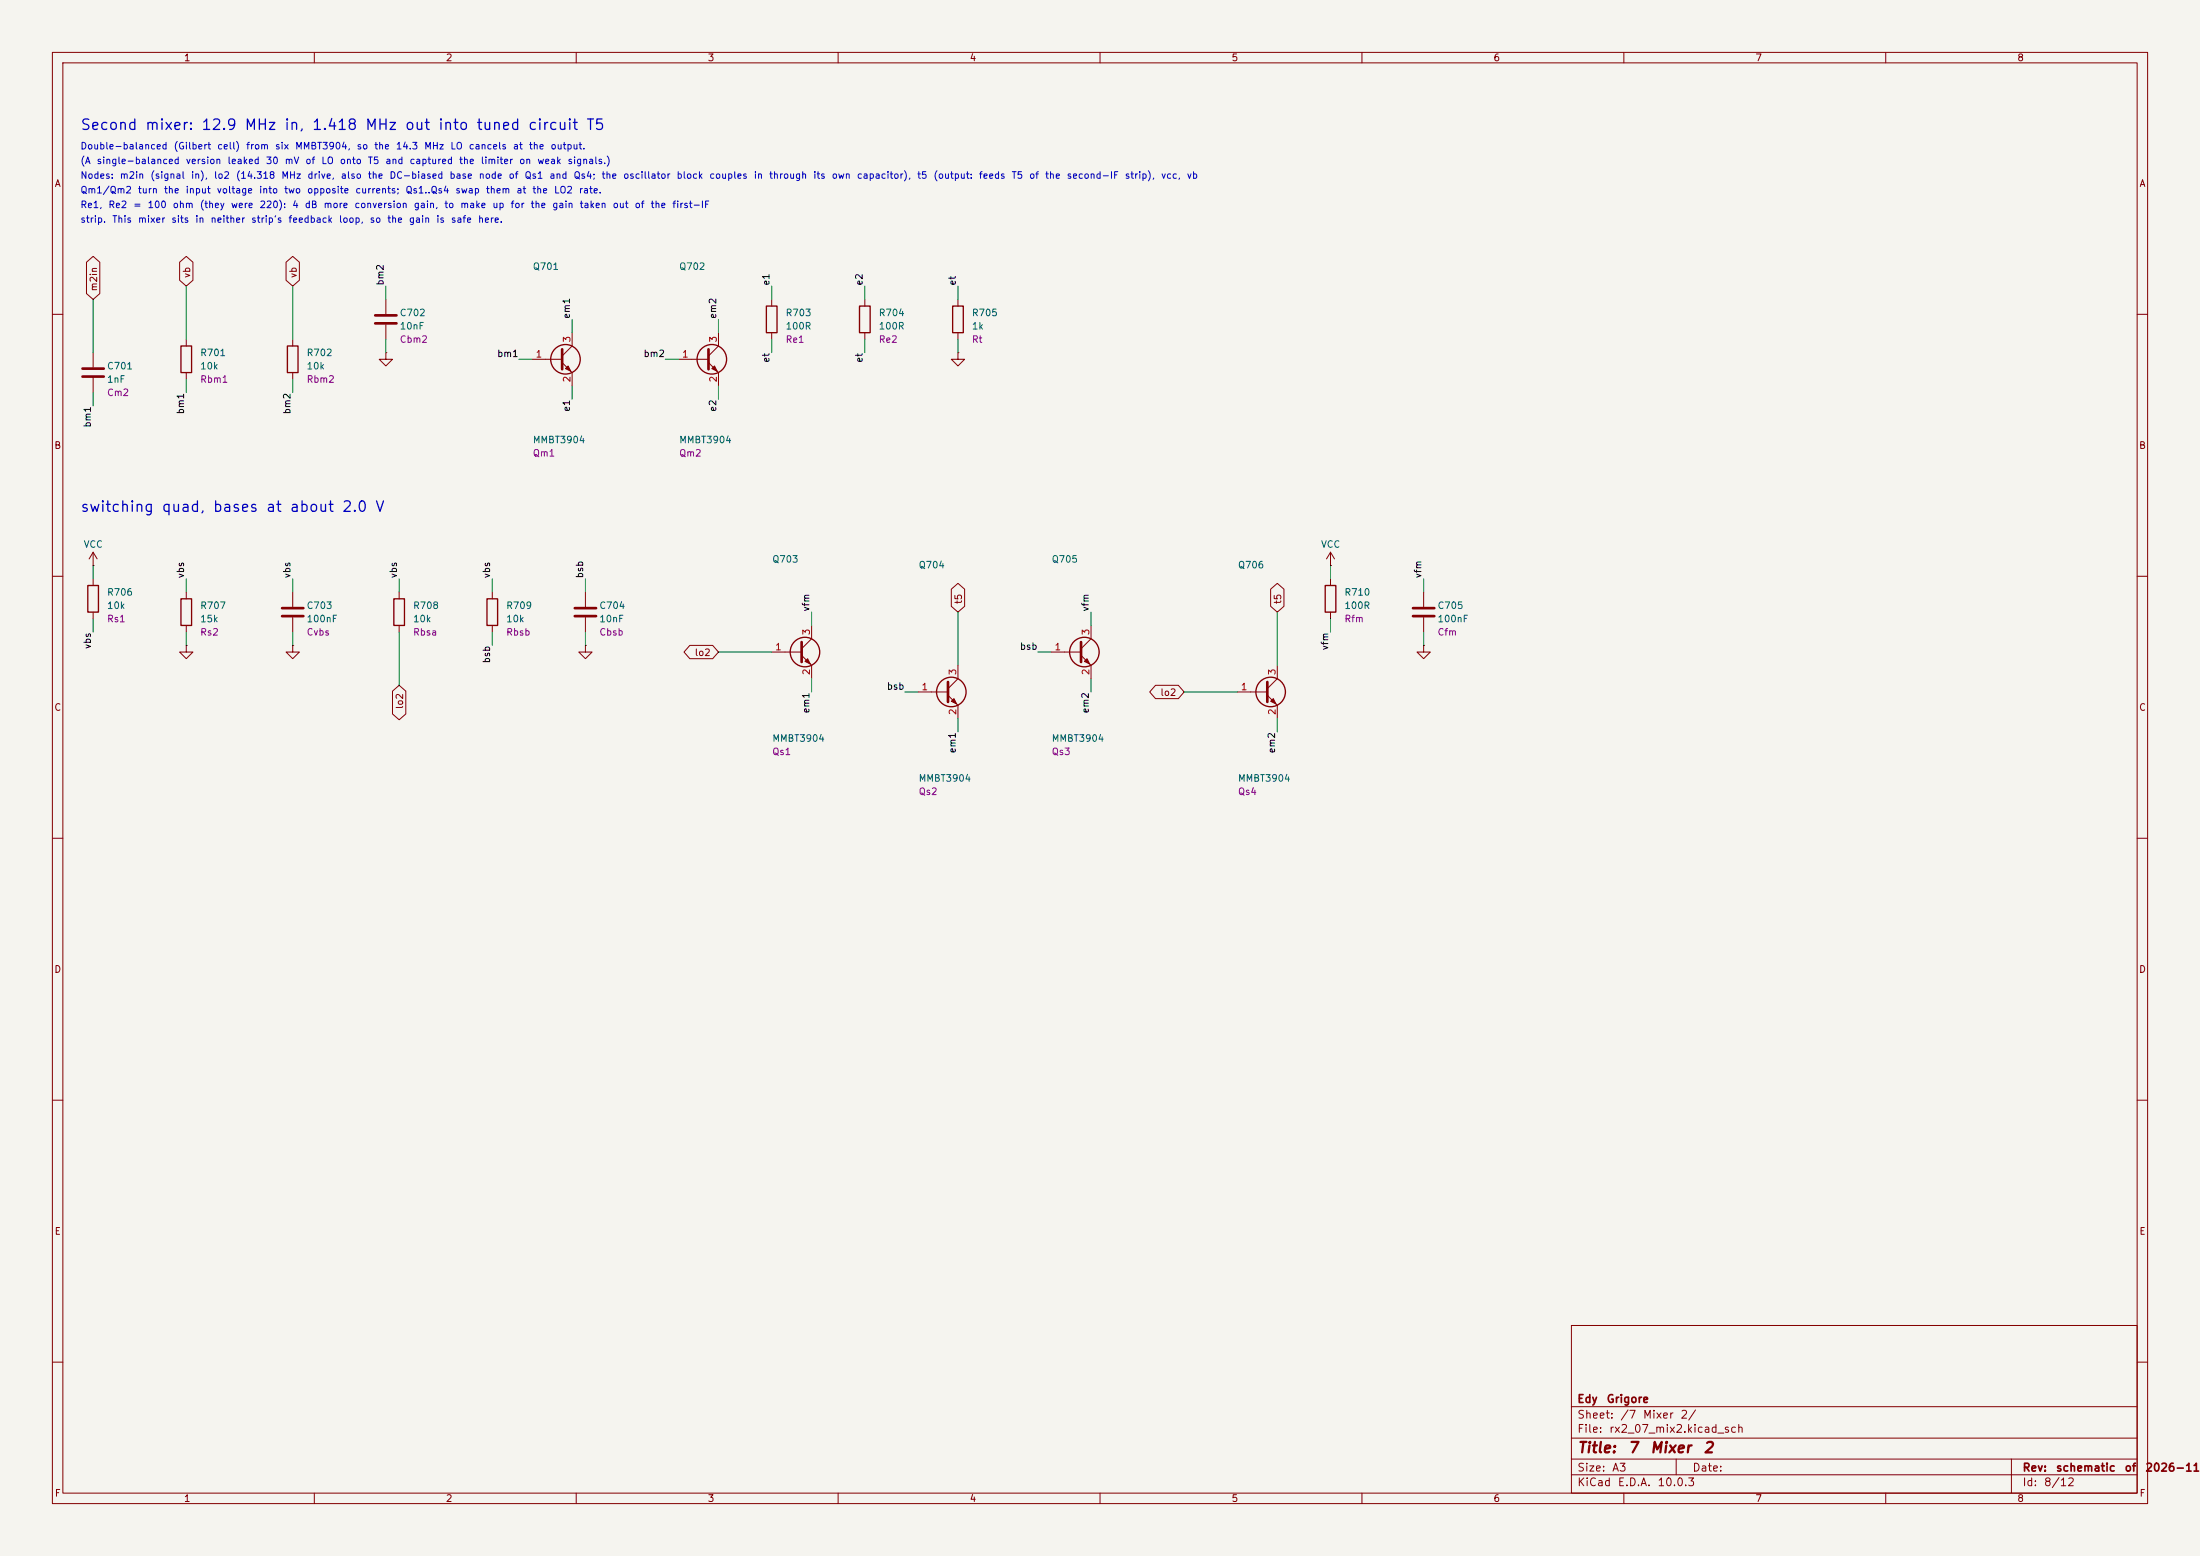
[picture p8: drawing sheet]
(kicad_sch
 (version 20251024)
 (generator "eeschema")
 (generator_version "10.0")
 (paper "A3")
 (title_block
  (title "7 Mixer 2")
  (rev "schematic of 2026-11-14")
  (company "Edy Grigore"))
 (lib_symbols
  (symbol "Device:C"
   (pin_numbers (hide yes))
   (pin_names
    (offset 0.254)) (exclude_from_sim no) (in_bom yes) (on_board yes)
   (in_pos_files yes)
   (duplicate_pin_numbers_are_jumpers no)
   (property "Reference" "C" (at 0.635 2.54 0) (show_name no) (do_not_autoplace no) (effects (font (size 1.27 1.27)) (justify left)))
   (property "Value" "C" (at 0.635 -2.54 0) (show_name no) (do_not_autoplace no) (effects (font (size 1.27 1.27)) (justify left)))
   (property "Footprint" "" (at 0.9652 -3.81 0) (show_name no) (do_not_autoplace no) (hide yes) (effects (font (size 1.27 1.27))))
   (property "Datasheet" "" (at 0 0 0) (show_name no) (do_not_autoplace no) (hide yes) (effects (font (size 1.27 1.27))))
   (property "Description" "Unpolarized capacitor" (at 0 0 0) (show_name no) (do_not_autoplace no) (hide yes) (effects (font (size 1.27 1.27))))
   (symbol "C_0_1"
    (polyline (pts (xy -2.032 0.762) (xy 2.032 0.762)) (stroke (width 0.508) (type default)) (fill (type none)))
    (polyline (pts (xy -2.032 -0.762) (xy 2.032 -0.762)) (stroke (width 0.508) (type default)) (fill (type none))))
   (symbol "C_1_1"
    (pin passive line (at 0 3.81 270) (length 2.794) (name "" (effects (font (size 1.27 1.27)))) (number "1" (effects (font (size 1.27 1.27)))))
    (pin passive line (at 0 -3.81 90) (length 2.794) (name "" (effects (font (size 1.27 1.27)))) (number "2" (effects (font (size 1.27 1.27))))))
   (embedded_fonts no))
  (symbol "Device:R"
   (pin_numbers (hide yes))
   (pin_names
    (offset 0)) (exclude_from_sim no) (in_bom yes) (on_board yes)
   (in_pos_files yes)
   (duplicate_pin_numbers_are_jumpers no)
   (property "Reference" "R" (at 2.032 0 90) (show_name no) (do_not_autoplace no) (effects (font (size 1.27 1.27))))
   (property "Value" "R" (at 0 0 90) (show_name no) (do_not_autoplace no) (effects (font (size 1.27 1.27))))
   (property "Footprint" "" (at -1.778 0 90) (show_name no) (do_not_autoplace no) (hide yes) (effects (font (size 1.27 1.27))))
   (property "Datasheet" "" (at 0 0 0) (show_name no) (do_not_autoplace no) (hide yes) (effects (font (size 1.27 1.27))))
   (property "Description" "Resistor" (at 0 0 0) (show_name no) (do_not_autoplace no) (hide yes) (effects (font (size 1.27 1.27))))
   (symbol "R_0_1"
    (rectangle (start -1.016 -2.54) (end 1.016 2.54) (stroke (width 0.254) (type default)) (fill (type none))))
   (symbol "R_1_1"
    (pin passive line (at 0 3.81 270) (length 1.27) (name "" (effects (font (size 1.27 1.27)))) (number "1" (effects (font (size 1.27 1.27)))))
    (pin passive line (at 0 -3.81 90) (length 1.27) (name "" (effects (font (size 1.27 1.27)))) (number "2" (effects (font (size 1.27 1.27))))))
   (embedded_fonts no))
  (symbol "power:GND"
   (power global)
   (pin_numbers (hide yes))
   (pin_names
    (offset 0) (hide yes)) (exclude_from_sim no) (in_bom yes) (on_board yes)
   (in_pos_files yes)
   (duplicate_pin_numbers_are_jumpers no)
   (property "Reference" "#PWR" (at 0 -6.35 0) (show_name no) (do_not_autoplace no) (hide yes) (effects (font (size 1.27 1.27))))
   (property "Value" "GND" (at 0 -3.81 0) (show_name no) (do_not_autoplace no) (effects (font (size 1.27 1.27))))
   (property "Footprint" "" (at 0 0 0) (show_name no) (do_not_autoplace no) (hide yes) (effects (font (size 1.27 1.27))))
   (property "Datasheet" "" (at 0 0 0) (show_name no) (do_not_autoplace no) (hide yes) (effects (font (size 1.27 1.27))))
   (property "Description" "Power symbol creates a global label with name \"GND\" , ground" (at 0 0 0) (show_name no) (do_not_autoplace no) (hide yes) (effects (font (size 1.27 1.27))))
   (symbol "GND_0_1"
    (polyline (pts (xy 0 0) (xy 0 -1.27) (xy 1.27 -1.27) (xy 0 -2.54) (xy -1.27 -1.27) (xy 0 -1.27)) (stroke (width 0) (type default)) (fill (type none))))
   (symbol "GND_1_1"
    (pin power_in line (at 0 0 270) (length 0) (name "" (effects (font (size 1.27 1.27)))) (number "1" (effects (font (size 1.27 1.27))))))
   (embedded_fonts no))
  (symbol "Transistor_BJT:Q_NPN_BEC"
   (pin_names
    (offset 0) (hide yes)) (exclude_from_sim no) (in_bom yes) (on_board yes)
   (in_pos_files yes)
   (duplicate_pin_numbers_are_jumpers no)
   (property "Reference" "Q" (at 5.08 1.27 0) (show_name no) (do_not_autoplace no) (effects (font (size 1.27 1.27)) (justify left)))
   (property "Value" "Q_NPN_BEC" (at 5.08 -1.27 0) (show_name no) (do_not_autoplace no) (effects (font (size 1.27 1.27)) (justify left)))
   (property "Footprint" "" (at 5.08 2.54 0) (show_name no) (do_not_autoplace no) (hide yes) (effects (font (size 1.27 1.27))))
   (property "Datasheet" "" (at 0 0 0) (show_name no) (do_not_autoplace no) (hide yes) (effects (font (size 1.27 1.27))))
   (property "Description" "NPN transistor, base/emitter/collector" (at 0 0 0) (show_name no) (do_not_autoplace no) (hide yes) (effects (font (size 1.27 1.27))))
   (property "Sim.Device" "NPN" (at 0 0 0) (show_name no) (do_not_autoplace no) (hide yes) (effects (font (size 1.27 1.27))))
   (property "Sim.Pins" "1=B 2=E 3=C" (at 0 0 0) (show_name no) (do_not_autoplace no) (hide yes) (effects (font (size 1.27 1.27))))
   (symbol "Q_NPN_BEC_0_1"
    (polyline (pts (xy -2.54 0) (xy 0.635 0)) (stroke (width 0) (type default)) (fill (type none)))
    (polyline (pts (xy 0.635 1.905) (xy 0.635 -1.905)) (stroke (width 0.508) (type default)) (fill (type none)))
    (circle (center 1.27 0) (radius 2.8194) (stroke (width 0.254) (type default)) (fill (type none))))
   (symbol "Q_NPN_BEC_1_1"
    (polyline (pts (xy 0.635 0.635) (xy 2.54 2.54)) (stroke (width 0) (type default)) (fill (type none)))
    (polyline (pts (xy 0.635 -0.635) (xy 2.54 -2.54)) (stroke (width 0) (type default)) (fill (type none)))
    (polyline (pts (xy 1.27 -1.778) (xy 1.778 -1.27) (xy 2.286 -2.286) (xy 1.27 -1.778)) (stroke (width 0) (type default)) (fill (type outline)))
    (pin input line (at -5.08 0 0) (length 2.54) (name "B" (effects (font (size 1.27 1.27)))) (number "1" (effects (font (size 1.27 1.27)))))
    (pin passive line (at 2.54 -5.08 90) (length 2.54) (name "E" (effects (font (size 1.27 1.27)))) (number "2" (effects (font (size 1.27 1.27)))))
    (pin passive line (at 2.54 5.08 270) (length 2.54) (name "C" (effects (font (size 1.27 1.27)))) (number "3" (effects (font (size 1.27 1.27))))))
   (embedded_fonts no))
  (symbol "power:VCC"
   (power global)
   (pin_numbers (hide yes))
   (pin_names
    (offset 0) (hide yes)) (exclude_from_sim no) (in_bom yes) (on_board yes)
   (in_pos_files yes)
   (duplicate_pin_numbers_are_jumpers no)
   (property "Reference" "#PWR" (at 0 -3.81 0) (show_name no) (do_not_autoplace no) (hide yes) (effects (font (size 1.27 1.27))))
   (property "Value" "VCC" (at 0 3.556 0) (show_name no) (do_not_autoplace no) (effects (font (size 1.27 1.27))))
   (property "Footprint" "" (at 0 0 0) (show_name no) (do_not_autoplace no) (hide yes) (effects (font (size 1.27 1.27))))
   (property "Datasheet" "" (at 0 0 0) (show_name no) (do_not_autoplace no) (hide yes) (effects (font (size 1.27 1.27))))
   (property "Description" "Power symbol creates a global label with name \"VCC\"" (at 0 0 0) (show_name no) (do_not_autoplace no) (hide yes) (effects (font (size 1.27 1.27))))
   (symbol "VCC_0_1"
    (polyline (pts (xy -0.762 1.27) (xy 0 2.54)) (stroke (width 0) (type default)) (fill (type none)))
    (polyline (pts (xy 0 2.54) (xy 0.762 1.27)) (stroke (width 0) (type default)) (fill (type none)))
    (polyline (pts (xy 0 0) (xy 0 2.54)) (stroke (width 0) (type default)) (fill (type none))))
   (symbol "VCC_1_1"
    (pin power_in line (at 0 0 90) (length 0) (name "" (effects (font (size 1.27 1.27)))) (number "1" (effects (font (size 1.27 1.27))))))
   (embedded_fonts no)))
 (text "Second mixer: 12.9 MHz in, 1.418 MHz out into tuned circuit T5"
  (exclude_from_sim no)
  (at 15.24 22.86 0)
  (effects (font (size 2 2)) (justify left top)))
 (text "Double-balanced (Gilbert cell) from six MMBT3904, so the 14.3 MHz LO cancels at the output."
  (exclude_from_sim no)
  (at 15.24 27.36 0)
  (effects (font (size 1.27 1.27)) (justify left top)))
 (text "(A single-balanced version leaked 30 mV of LO onto T5 and captured the limiter on weak signals.)"
  (exclude_from_sim no)
  (at 15.24 30.16 0)
  (effects (font (size 1.27 1.27)) (justify left top)))
 (text "Nodes: m2in (signal in), lo2 (14.318 MHz drive, also the DC-biased base node of Qs1 and Qs4; the oscillator block couples in through its own capacitor), t5 (output: feeds T5 of the second-IF strip), vcc, vb"
  (exclude_from_sim no)
  (at 15.24 32.96 0)
  (effects (font (size 1.27 1.27)) (justify left top)))
 (text "Qm1/Qm2 turn the input voltage into two opposite currents; Qs1..Qs4 swap them at the LO2 rate."
  (exclude_from_sim no)
  (at 15.24 35.76 0)
  (effects (font (size 1.27 1.27)) (justify left top)))
 (text "Re1, Re2 = 100 ohm (they were 220): 4 dB more conversion gain, to make up for the gain taken out of the first-IF"
  (exclude_from_sim no)
  (at 15.24 38.56 0)
  (effects (font (size 1.27 1.27)) (justify left top)))
 (text "strip. This mixer sits in neither strip's feedback loop, so the gain is safe here."
  (exclude_from_sim no)
  (at 15.24 41.36 0)
  (effects (font (size 1.27 1.27)) (justify left top)))
 (wire
  (pts (xy 17.78 67.31) (xy 17.78 57.15))
  (stroke (width 0) (type default)))
 (global_label "m2in"
  (shape bidirectional)
  (at 17.78 57.15 90)
  (fields_autoplaced yes)
  (effects (font (size 1.27 1.27)) (justify left))
  (property "Intersheetrefs" "${INTERSHEET_REFS}" (at 17.78 57.15 0) (effects (font (size 1.27 1.27)) (justify left) (hide yes))))
 (wire
  (pts (xy 17.78 74.93) (xy 17.78 77.47))
  (stroke (width 0) (type default)))
 (label "bm1"
  (at 17.78 77.47 270)
  (effects (font (size 1.27 1.27)) (justify right bottom)))
 (symbol
  (lib_id "Device:C")
  (at 17.78 71.12 0)
  (unit 1)
  (exclude_from_sim no)
  (in_bom yes)
  (on_board yes)
  (dnp no)
  (property "Reference" "C701" (at 20.32 69.85 0) (effects (font (size 1.27 1.27)) (justify left)))
  (property "Value" "1nF" (at 20.32 72.39 0) (effects (font (size 1.27 1.27)) (justify left)))
  (property "Footprint" "Capacitor_SMD:C_0603_1608Metric" (at 17.78 71.12 0) (effects (font (size 1.27 1.27)) (hide yes)))
  (property "Datasheet" "" (at 17.78 71.12 0) (effects (font (size 1.27 1.27)) (hide yes)))
  (property "Description" "" (at 17.78 71.12 0) (effects (font (size 1.27 1.27)) (hide yes)))
  (property "LCSC" "C1588" (at 17.78 71.12 0) (effects (font (size 1.27 1.27)) (hide yes)))
  (property "MPN" "CL10B102KB8NNNC" (at 17.78 71.12 0) (effects (font (size 1.27 1.27)) (hide yes)))
  (property "Assembly" "JLCPCB" (at 17.78 71.12 0) (effects (font (size 1.27 1.27)) (hide yes)))
  (property "Sim" "Cm2" (at 20.32 74.93 0) (effects (font (size 1.27 1.27)) (justify left)))
  (pin "1")
  (pin "2"))
 (wire
  (pts (xy 35.56 64.77) (xy 35.56 54.61))
  (stroke (width 0) (type default)))
 (global_label "vb"
  (shape bidirectional)
  (at 35.56 54.61 90)
  (fields_autoplaced yes)
  (effects (font (size 1.27 1.27)) (justify left))
  (property "Intersheetrefs" "${INTERSHEET_REFS}" (at 35.56 54.61 0) (effects (font (size 1.27 1.27)) (justify left) (hide yes))))
 (wire
  (pts (xy 35.56 72.39) (xy 35.56 74.93))
  (stroke (width 0) (type default)))
 (label "bm1"
  (at 35.56 74.93 270)
  (effects (font (size 1.27 1.27)) (justify right bottom)))
 (symbol
  (lib_id "Device:R")
  (at 35.56 68.58 0)
  (unit 1)
  (exclude_from_sim no)
  (in_bom yes)
  (on_board yes)
  (dnp no)
  (property "Reference" "R701" (at 38.1 67.31 0) (effects (font (size 1.27 1.27)) (justify left)))
  (property "Value" "10k" (at 38.1 69.85 0) (effects (font (size 1.27 1.27)) (justify left)))
  (property "Footprint" "Resistor_SMD:R_0603_1608Metric" (at 35.56 68.58 0) (effects (font (size 1.27 1.27)) (hide yes)))
  (property "Datasheet" "" (at 35.56 68.58 0) (effects (font (size 1.27 1.27)) (hide yes)))
  (property "Description" "" (at 35.56 68.58 0) (effects (font (size 1.27 1.27)) (hide yes)))
  (property "LCSC" "C25804" (at 35.56 68.58 0) (effects (font (size 1.27 1.27)) (hide yes)))
  (property "MPN" "0603WAF1002T5E" (at 35.56 68.58 0) (effects (font (size 1.27 1.27)) (hide yes)))
  (property "Assembly" "JLCPCB" (at 35.56 68.58 0) (effects (font (size 1.27 1.27)) (hide yes)))
  (property "Sim" "Rbm1" (at 38.1 72.39 0) (effects (font (size 1.27 1.27)) (justify left)))
  (pin "1")
  (pin "2"))
 (wire
  (pts (xy 55.88 64.77) (xy 55.88 54.61))
  (stroke (width 0) (type default)))
 (global_label "vb"
  (shape bidirectional)
  (at 55.88 54.61 90)
  (fields_autoplaced yes)
  (effects (font (size 1.27 1.27)) (justify left))
  (property "Intersheetrefs" "${INTERSHEET_REFS}" (at 55.88 54.61 0) (effects (font (size 1.27 1.27)) (justify left) (hide yes))))
 (wire
  (pts (xy 55.88 72.39) (xy 55.88 74.93))
  (stroke (width 0) (type default)))
 (label "bm2"
  (at 55.88 74.93 270)
  (effects (font (size 1.27 1.27)) (justify right bottom)))
 (symbol
  (lib_id "Device:R")
  (at 55.88 68.58 0)
  (unit 1)
  (exclude_from_sim no)
  (in_bom yes)
  (on_board yes)
  (dnp no)
  (property "Reference" "R702" (at 58.42 67.31 0) (effects (font (size 1.27 1.27)) (justify left)))
  (property "Value" "10k" (at 58.42 69.85 0) (effects (font (size 1.27 1.27)) (justify left)))
  (property "Footprint" "Resistor_SMD:R_0603_1608Metric" (at 55.88 68.58 0) (effects (font (size 1.27 1.27)) (hide yes)))
  (property "Datasheet" "" (at 55.88 68.58 0) (effects (font (size 1.27 1.27)) (hide yes)))
  (property "Description" "" (at 55.88 68.58 0) (effects (font (size 1.27 1.27)) (hide yes)))
  (property "LCSC" "C25804" (at 55.88 68.58 0) (effects (font (size 1.27 1.27)) (hide yes)))
  (property "MPN" "0603WAF1002T5E" (at 55.88 68.58 0) (effects (font (size 1.27 1.27)) (hide yes)))
  (property "Assembly" "JLCPCB" (at 55.88 68.58 0) (effects (font (size 1.27 1.27)) (hide yes)))
  (property "Sim" "Rbm2" (at 58.42 72.39 0) (effects (font (size 1.27 1.27)) (justify left)))
  (pin "1")
  (pin "2"))
 (wire
  (pts (xy 73.66 57.15) (xy 73.66 54.61))
  (stroke (width 0) (type default)))
 (label "bm2"
  (at 73.66 54.61 90)
  (effects (font (size 1.27 1.27)) (justify left bottom)))
 (wire
  (pts (xy 73.66 64.77) (xy 73.66 67.31))
  (stroke (width 0) (type default)))
 (symbol
  (lib_id "power:GND")
  (at 73.66 67.31 0)
  (unit 1)
  (exclude_from_sim no)
  (in_bom yes)
  (on_board yes)
  (dnp no)
  (property "Reference" "#PWR07001" (at 73.66 71.374 0) (effects (font (size 1.27 1.27)) (hide yes)))
  (property "Value" "GND" (at 73.66 71.374 0) (effects (font (size 1.27 1.27)) (hide yes)))
  (property "Footprint" "" (at 73.66 71.374 0) (effects (font (size 1.27 1.27)) (hide yes)))
  (property "Datasheet" "" (at 73.66 71.374 0) (effects (font (size 1.27 1.27)) (hide yes)))
  (property "Description" "" (at 73.66 71.374 0) (effects (font (size 1.27 1.27)) (hide yes)))
  (pin "1"))
 (symbol
  (lib_id "Device:C")
  (at 73.66 60.96 0)
  (unit 1)
  (exclude_from_sim no)
  (in_bom yes)
  (on_board yes)
  (dnp no)
  (property "Reference" "C702" (at 76.2 59.69 0) (effects (font (size 1.27 1.27)) (justify left)))
  (property "Value" "10nF" (at 76.2 62.23 0) (effects (font (size 1.27 1.27)) (justify left)))
  (property "Footprint" "Capacitor_SMD:C_0603_1608Metric" (at 73.66 60.96 0) (effects (font (size 1.27 1.27)) (hide yes)))
  (property "Datasheet" "" (at 73.66 60.96 0) (effects (font (size 1.27 1.27)) (hide yes)))
  (property "Description" "" (at 73.66 60.96 0) (effects (font (size 1.27 1.27)) (hide yes)))
  (property "LCSC" "C57112" (at 73.66 60.96 0) (effects (font (size 1.27 1.27)) (hide yes)))
  (property "MPN" "0603B103K500NT" (at 73.66 60.96 0) (effects (font (size 1.27 1.27)) (hide yes)))
  (property "Assembly" "JLCPCB" (at 73.66 60.96 0) (effects (font (size 1.27 1.27)) (hide yes)))
  (property "Sim" "Cbm2" (at 76.2 64.77 0) (effects (font (size 1.27 1.27)) (justify left)))
  (pin "1")
  (pin "2"))
 (wire
  (pts (xy 109.22 63.5) (xy 109.22 60.96))
  (stroke (width 0) (type default)))
 (label "em1"
  (at 109.22 60.96 90)
  (effects (font (size 1.27 1.27)) (justify left bottom)))
 (wire
  (pts (xy 101.6 68.58) (xy 99.06 68.58))
  (stroke (width 0) (type default)))
 (label "bm1"
  (at 99.06 68.58 180)
  (effects (font (size 1.27 1.27)) (justify right bottom)))
 (wire
  (pts (xy 109.22 73.66) (xy 109.22 76.2))
  (stroke (width 0) (type default)))
 (label "e1"
  (at 109.22 76.2 270)
  (effects (font (size 1.27 1.27)) (justify right bottom)))
 (symbol
  (lib_id "Transistor_BJT:Q_NPN_BEC")
  (at 106.68 68.58 0)
  (unit 1)
  (exclude_from_sim no)
  (in_bom yes)
  (on_board yes)
  (dnp no)
  (property "Reference" "Q701" (at 101.6 50.85 0) (effects (font (size 1.27 1.27)) (justify left)))
  (property "Value" "MMBT3904" (at 101.6 83.94 0) (effects (font (size 1.27 1.27)) (justify left)))
  (property "Footprint" "Package_TO_SOT_SMD:SOT-23" (at 106.68 68.58 0) (effects (font (size 1.27 1.27)) (hide yes)))
  (property "Datasheet" "" (at 106.68 68.58 0) (effects (font (size 1.27 1.27)) (hide yes)))
  (property "Description" "" (at 106.68 68.58 0) (effects (font (size 1.27 1.27)) (hide yes)))
  (property "LCSC" "C20526" (at 106.68 68.58 0) (effects (font (size 1.27 1.27)) (hide yes)))
  (property "MPN" "MMBT3904(RANGE:100-300)" (at 106.68 68.58 0) (effects (font (size 1.27 1.27)) (hide yes)))
  (property "Assembly" "JLCPCB" (at 106.68 68.58 0) (effects (font (size 1.27 1.27)) (hide yes)))
  (property "Sim" "Qm1" (at 101.6 86.48 0) (effects (font (size 1.27 1.27)) (justify left)))
  (pin "1")
  (pin "2")
  (pin "3"))
 (wire
  (pts (xy 137.16 63.5) (xy 137.16 60.96))
  (stroke (width 0) (type default)))
 (label "em2"
  (at 137.16 60.96 90)
  (effects (font (size 1.27 1.27)) (justify left bottom)))
 (wire
  (pts (xy 129.54 68.58) (xy 127 68.58))
  (stroke (width 0) (type default)))
 (label "bm2"
  (at 127 68.58 180)
  (effects (font (size 1.27 1.27)) (justify right bottom)))
 (wire
  (pts (xy 137.16 73.66) (xy 137.16 76.2))
  (stroke (width 0) (type default)))
 (label "e2"
  (at 137.16 76.2 270)
  (effects (font (size 1.27 1.27)) (justify right bottom)))
 (symbol
  (lib_id "Transistor_BJT:Q_NPN_BEC")
  (at 134.62 68.58 0)
  (unit 1)
  (exclude_from_sim no)
  (in_bom yes)
  (on_board yes)
  (dnp no)
  (property "Reference" "Q702" (at 129.54 50.85 0) (effects (font (size 1.27 1.27)) (justify left)))
  (property "Value" "MMBT3904" (at 129.54 83.94 0) (effects (font (size 1.27 1.27)) (justify left)))
  (property "Footprint" "Package_TO_SOT_SMD:SOT-23" (at 134.62 68.58 0) (effects (font (size 1.27 1.27)) (hide yes)))
  (property "Datasheet" "" (at 134.62 68.58 0) (effects (font (size 1.27 1.27)) (hide yes)))
  (property "Description" "" (at 134.62 68.58 0) (effects (font (size 1.27 1.27)) (hide yes)))
  (property "LCSC" "C20526" (at 134.62 68.58 0) (effects (font (size 1.27 1.27)) (hide yes)))
  (property "MPN" "MMBT3904(RANGE:100-300)" (at 134.62 68.58 0) (effects (font (size 1.27 1.27)) (hide yes)))
  (property "Assembly" "JLCPCB" (at 134.62 68.58 0) (effects (font (size 1.27 1.27)) (hide yes)))
  (property "Sim" "Qm2" (at 129.54 86.48 0) (effects (font (size 1.27 1.27)) (justify left)))
  (pin "1")
  (pin "2")
  (pin "3"))
 (wire
  (pts (xy 147.32 57.15) (xy 147.32 54.61))
  (stroke (width 0) (type default)))
 (label "e1"
  (at 147.32 54.61 90)
  (effects (font (size 1.27 1.27)) (justify left bottom)))
 (wire
  (pts (xy 147.32 64.77) (xy 147.32 67.31))
  (stroke (width 0) (type default)))
 (label "et"
  (at 147.32 67.31 270)
  (effects (font (size 1.27 1.27)) (justify right bottom)))
 (symbol
  (lib_id "Device:R")
  (at 147.32 60.96 0)
  (unit 1)
  (exclude_from_sim no)
  (in_bom yes)
  (on_board yes)
  (dnp no)
  (property "Reference" "R703" (at 149.86 59.69 0) (effects (font (size 1.27 1.27)) (justify left)))
  (property "Value" "100R" (at 149.86 62.23 0) (effects (font (size 1.27 1.27)) (justify left)))
  (property "Footprint" "Resistor_SMD:R_0603_1608Metric" (at 147.32 60.96 0) (effects (font (size 1.27 1.27)) (hide yes)))
  (property "Datasheet" "" (at 147.32 60.96 0) (effects (font (size 1.27 1.27)) (hide yes)))
  (property "Description" "" (at 147.32 60.96 0) (effects (font (size 1.27 1.27)) (hide yes)))
  (property "LCSC" "C22775" (at 147.32 60.96 0) (effects (font (size 1.27 1.27)) (hide yes)))
  (property "MPN" "0603WAF1000T5E" (at 147.32 60.96 0) (effects (font (size 1.27 1.27)) (hide yes)))
  (property "Assembly" "JLCPCB" (at 147.32 60.96 0) (effects (font (size 1.27 1.27)) (hide yes)))
  (property "Sim" "Re1" (at 149.86 64.77 0) (effects (font (size 1.27 1.27)) (justify left)))
  (pin "1")
  (pin "2"))
 (wire
  (pts (xy 165.1 57.15) (xy 165.1 54.61))
  (stroke (width 0) (type default)))
 (label "e2"
  (at 165.1 54.61 90)
  (effects (font (size 1.27 1.27)) (justify left bottom)))
 (wire
  (pts (xy 165.1 64.77) (xy 165.1 67.31))
  (stroke (width 0) (type default)))
 (label "et"
  (at 165.1 67.31 270)
  (effects (font (size 1.27 1.27)) (justify right bottom)))
 (symbol
  (lib_id "Device:R")
  (at 165.1 60.96 0)
  (unit 1)
  (exclude_from_sim no)
  (in_bom yes)
  (on_board yes)
  (dnp no)
  (property "Reference" "R704" (at 167.64 59.69 0) (effects (font (size 1.27 1.27)) (justify left)))
  (property "Value" "100R" (at 167.64 62.23 0) (effects (font (size 1.27 1.27)) (justify left)))
  (property "Footprint" "Resistor_SMD:R_0603_1608Metric" (at 165.1 60.96 0) (effects (font (size 1.27 1.27)) (hide yes)))
  (property "Datasheet" "" (at 165.1 60.96 0) (effects (font (size 1.27 1.27)) (hide yes)))
  (property "Description" "" (at 165.1 60.96 0) (effects (font (size 1.27 1.27)) (hide yes)))
  (property "LCSC" "C22775" (at 165.1 60.96 0) (effects (font (size 1.27 1.27)) (hide yes)))
  (property "MPN" "0603WAF1000T5E" (at 165.1 60.96 0) (effects (font (size 1.27 1.27)) (hide yes)))
  (property "Assembly" "JLCPCB" (at 165.1 60.96 0) (effects (font (size 1.27 1.27)) (hide yes)))
  (property "Sim" "Re2" (at 167.64 64.77 0) (effects (font (size 1.27 1.27)) (justify left)))
  (pin "1")
  (pin "2"))
 (wire
  (pts (xy 182.88 57.15) (xy 182.88 54.61))
  (stroke (width 0) (type default)))
 (label "et"
  (at 182.88 54.61 90)
  (effects (font (size 1.27 1.27)) (justify left bottom)))
 (wire
  (pts (xy 182.88 64.77) (xy 182.88 67.31))
  (stroke (width 0) (type default)))
 (symbol
  (lib_id "power:GND")
  (at 182.88 67.31 0)
  (unit 1)
  (exclude_from_sim no)
  (in_bom yes)
  (on_board yes)
  (dnp no)
  (property "Reference" "#PWR07002" (at 182.88 71.374 0) (effects (font (size 1.27 1.27)) (hide yes)))
  (property "Value" "GND" (at 182.88 71.374 0) (effects (font (size 1.27 1.27)) (hide yes)))
  (property "Footprint" "" (at 182.88 71.374 0) (effects (font (size 1.27 1.27)) (hide yes)))
  (property "Datasheet" "" (at 182.88 71.374 0) (effects (font (size 1.27 1.27)) (hide yes)))
  (property "Description" "" (at 182.88 71.374 0) (effects (font (size 1.27 1.27)) (hide yes)))
  (pin "1"))
 (symbol
  (lib_id "Device:R")
  (at 182.88 60.96 0)
  (unit 1)
  (exclude_from_sim no)
  (in_bom yes)
  (on_board yes)
  (dnp no)
  (property "Reference" "R705" (at 185.42 59.69 0) (effects (font (size 1.27 1.27)) (justify left)))
  (property "Value" "1k" (at 185.42 62.23 0) (effects (font (size 1.27 1.27)) (justify left)))
  (property "Footprint" "Resistor_SMD:R_0603_1608Metric" (at 182.88 60.96 0) (effects (font (size 1.27 1.27)) (hide yes)))
  (property "Datasheet" "" (at 182.88 60.96 0) (effects (font (size 1.27 1.27)) (hide yes)))
  (property "Description" "" (at 182.88 60.96 0) (effects (font (size 1.27 1.27)) (hide yes)))
  (property "LCSC" "C21190" (at 182.88 60.96 0) (effects (font (size 1.27 1.27)) (hide yes)))
  (property "MPN" "0603WAF1001T5E" (at 182.88 60.96 0) (effects (font (size 1.27 1.27)) (hide yes)))
  (property "Assembly" "JLCPCB" (at 182.88 60.96 0) (effects (font (size 1.27 1.27)) (hide yes)))
  (property "Sim" "Rt" (at 185.42 64.77 0) (effects (font (size 1.27 1.27)) (justify left)))
  (pin "1")
  (pin "2"))
 (text "switching quad, bases at about 2.0 V"
  (exclude_from_sim no)
  (at 15.24 95.76 0)
  (effects (font (size 2 2)) (justify left top)))
 (wire
  (pts (xy 17.78 110.49) (xy 17.78 107.95))
  (stroke (width 0) (type default)))
 (symbol
  (lib_id "power:VCC")
  (at 17.78 107.95 0)
  (unit 1)
  (exclude_from_sim no)
  (in_bom yes)
  (on_board yes)
  (dnp no)
  (property "Reference" "#PWR07003" (at 17.78 103.886 0) (effects (font (size 1.27 1.27)) (hide yes)))
  (property "Value" "VCC" (at 17.78 103.886 0) (effects (font (size 1.27 1.27))))
  (property "Footprint" "" (at 17.78 103.886 0) (effects (font (size 1.27 1.27)) (hide yes)))
  (property "Datasheet" "" (at 17.78 103.886 0) (effects (font (size 1.27 1.27)) (hide yes)))
  (property "Description" "" (at 17.78 103.886 0) (effects (font (size 1.27 1.27)) (hide yes)))
  (pin "1"))
 (wire
  (pts (xy 17.78 118.11) (xy 17.78 120.65))
  (stroke (width 0) (type default)))
 (label "vbs"
  (at 17.78 120.65 270)
  (effects (font (size 1.27 1.27)) (justify right bottom)))
 (symbol
  (lib_id "Device:R")
  (at 17.78 114.3 0)
  (unit 1)
  (exclude_from_sim no)
  (in_bom yes)
  (on_board yes)
  (dnp no)
  (property "Reference" "R706" (at 20.32 113.03 0) (effects (font (size 1.27 1.27)) (justify left)))
  (property "Value" "10k" (at 20.32 115.57 0) (effects (font (size 1.27 1.27)) (justify left)))
  (property "Footprint" "Resistor_SMD:R_0603_1608Metric" (at 17.78 114.3 0) (effects (font (size 1.27 1.27)) (hide yes)))
  (property "Datasheet" "" (at 17.78 114.3 0) (effects (font (size 1.27 1.27)) (hide yes)))
  (property "Description" "" (at 17.78 114.3 0) (effects (font (size 1.27 1.27)) (hide yes)))
  (property "LCSC" "C25804" (at 17.78 114.3 0) (effects (font (size 1.27 1.27)) (hide yes)))
  (property "MPN" "0603WAF1002T5E" (at 17.78 114.3 0) (effects (font (size 1.27 1.27)) (hide yes)))
  (property "Assembly" "JLCPCB" (at 17.78 114.3 0) (effects (font (size 1.27 1.27)) (hide yes)))
  (property "Sim" "Rs1" (at 20.32 118.11 0) (effects (font (size 1.27 1.27)) (justify left)))
  (pin "1")
  (pin "2"))
 (wire
  (pts (xy 35.56 113.03) (xy 35.56 110.49))
  (stroke (width 0) (type default)))
 (label "vbs"
  (at 35.56 110.49 90)
  (effects (font (size 1.27 1.27)) (justify left bottom)))
 (wire
  (pts (xy 35.56 120.65) (xy 35.56 123.19))
  (stroke (width 0) (type default)))
 (symbol
  (lib_id "power:GND")
  (at 35.56 123.19 0)
  (unit 1)
  (exclude_from_sim no)
  (in_bom yes)
  (on_board yes)
  (dnp no)
  (property "Reference" "#PWR07004" (at 35.56 127.254 0) (effects (font (size 1.27 1.27)) (hide yes)))
  (property "Value" "GND" (at 35.56 127.254 0) (effects (font (size 1.27 1.27)) (hide yes)))
  (property "Footprint" "" (at 35.56 127.254 0) (effects (font (size 1.27 1.27)) (hide yes)))
  (property "Datasheet" "" (at 35.56 127.254 0) (effects (font (size 1.27 1.27)) (hide yes)))
  (property "Description" "" (at 35.56 127.254 0) (effects (font (size 1.27 1.27)) (hide yes)))
  (pin "1"))
 (symbol
  (lib_id "Device:R")
  (at 35.56 116.84 0)
  (unit 1)
  (exclude_from_sim no)
  (in_bom yes)
  (on_board yes)
  (dnp no)
  (property "Reference" "R707" (at 38.1 115.57 0) (effects (font (size 1.27 1.27)) (justify left)))
  (property "Value" "15k" (at 38.1 118.11 0) (effects (font (size 1.27 1.27)) (justify left)))
  (property "Footprint" "Resistor_SMD:R_0603_1608Metric" (at 35.56 116.84 0) (effects (font (size 1.27 1.27)) (hide yes)))
  (property "Datasheet" "" (at 35.56 116.84 0) (effects (font (size 1.27 1.27)) (hide yes)))
  (property "Description" "" (at 35.56 116.84 0) (effects (font (size 1.27 1.27)) (hide yes)))
  (property "LCSC" "C22809" (at 35.56 116.84 0) (effects (font (size 1.27 1.27)) (hide yes)))
  (property "MPN" "0603WAF1502T5E" (at 35.56 116.84 0) (effects (font (size 1.27 1.27)) (hide yes)))
  (property "Assembly" "JLCPCB" (at 35.56 116.84 0) (effects (font (size 1.27 1.27)) (hide yes)))
  (property "Sim" "Rs2" (at 38.1 120.65 0) (effects (font (size 1.27 1.27)) (justify left)))
  (pin "1")
  (pin "2"))
 (wire
  (pts (xy 55.88 113.03) (xy 55.88 110.49))
  (stroke (width 0) (type default)))
 (label "vbs"
  (at 55.88 110.49 90)
  (effects (font (size 1.27 1.27)) (justify left bottom)))
 (wire
  (pts (xy 55.88 120.65) (xy 55.88 123.19))
  (stroke (width 0) (type default)))
 (symbol
  (lib_id "power:GND")
  (at 55.88 123.19 0)
  (unit 1)
  (exclude_from_sim no)
  (in_bom yes)
  (on_board yes)
  (dnp no)
  (property "Reference" "#PWR07005" (at 55.88 127.254 0) (effects (font (size 1.27 1.27)) (hide yes)))
  (property "Value" "GND" (at 55.88 127.254 0) (effects (font (size 1.27 1.27)) (hide yes)))
  (property "Footprint" "" (at 55.88 127.254 0) (effects (font (size 1.27 1.27)) (hide yes)))
  (property "Datasheet" "" (at 55.88 127.254 0) (effects (font (size 1.27 1.27)) (hide yes)))
  (property "Description" "" (at 55.88 127.254 0) (effects (font (size 1.27 1.27)) (hide yes)))
  (pin "1"))
 (symbol
  (lib_id "Device:C")
  (at 55.88 116.84 0)
  (unit 1)
  (exclude_from_sim no)
  (in_bom yes)
  (on_board yes)
  (dnp no)
  (property "Reference" "C703" (at 58.42 115.57 0) (effects (font (size 1.27 1.27)) (justify left)))
  (property "Value" "100nF" (at 58.42 118.11 0) (effects (font (size 1.27 1.27)) (justify left)))
  (property "Footprint" "Capacitor_SMD:C_0603_1608Metric" (at 55.88 116.84 0) (effects (font (size 1.27 1.27)) (hide yes)))
  (property "Datasheet" "" (at 55.88 116.84 0) (effects (font (size 1.27 1.27)) (hide yes)))
  (property "Description" "" (at 55.88 116.84 0) (effects (font (size 1.27 1.27)) (hide yes)))
  (property "LCSC" "C14663" (at 55.88 116.84 0) (effects (font (size 1.27 1.27)) (hide yes)))
  (property "MPN" "CC0603KRX7R9BB104" (at 55.88 116.84 0) (effects (font (size 1.27 1.27)) (hide yes)))
  (property "Assembly" "JLCPCB" (at 55.88 116.84 0) (effects (font (size 1.27 1.27)) (hide yes)))
  (property "Sim" "Cvbs" (at 58.42 120.65 0) (effects (font (size 1.27 1.27)) (justify left)))
  (pin "1")
  (pin "2"))
 (wire
  (pts (xy 76.2 113.03) (xy 76.2 110.49))
  (stroke (width 0) (type default)))
 (label "vbs"
  (at 76.2 110.49 90)
  (effects (font (size 1.27 1.27)) (justify left bottom)))
 (wire
  (pts (xy 76.2 120.65) (xy 76.2 130.81))
  (stroke (width 0) (type default)))
 (global_label "lo2"
  (shape bidirectional)
  (at 76.2 130.81 270)
  (fields_autoplaced yes)
  (effects (font (size 1.27 1.27)) (justify right))
  (property "Intersheetrefs" "${INTERSHEET_REFS}" (at 76.2 130.81 0) (effects (font (size 1.27 1.27)) (justify right) (hide yes))))
 (symbol
  (lib_id "Device:R")
  (at 76.2 116.84 0)
  (unit 1)
  (exclude_from_sim no)
  (in_bom yes)
  (on_board yes)
  (dnp no)
  (property "Reference" "R708" (at 78.74 115.57 0) (effects (font (size 1.27 1.27)) (justify left)))
  (property "Value" "10k" (at 78.74 118.11 0) (effects (font (size 1.27 1.27)) (justify left)))
  (property "Footprint" "Resistor_SMD:R_0603_1608Metric" (at 76.2 116.84 0) (effects (font (size 1.27 1.27)) (hide yes)))
  (property "Datasheet" "" (at 76.2 116.84 0) (effects (font (size 1.27 1.27)) (hide yes)))
  (property "Description" "" (at 76.2 116.84 0) (effects (font (size 1.27 1.27)) (hide yes)))
  (property "LCSC" "C25804" (at 76.2 116.84 0) (effects (font (size 1.27 1.27)) (hide yes)))
  (property "MPN" "0603WAF1002T5E" (at 76.2 116.84 0) (effects (font (size 1.27 1.27)) (hide yes)))
  (property "Assembly" "JLCPCB" (at 76.2 116.84 0) (effects (font (size 1.27 1.27)) (hide yes)))
  (property "Sim" "Rbsa" (at 78.74 120.65 0) (effects (font (size 1.27 1.27)) (justify left)))
  (pin "1")
  (pin "2"))
 (wire
  (pts (xy 93.98 113.03) (xy 93.98 110.49))
  (stroke (width 0) (type default)))
 (label "vbs"
  (at 93.98 110.49 90)
  (effects (font (size 1.27 1.27)) (justify left bottom)))
 (wire
  (pts (xy 93.98 120.65) (xy 93.98 123.19))
  (stroke (width 0) (type default)))
 (label "bsb"
  (at 93.98 123.19 270)
  (effects (font (size 1.27 1.27)) (justify right bottom)))
 (symbol
  (lib_id "Device:R")
  (at 93.98 116.84 0)
  (unit 1)
  (exclude_from_sim no)
  (in_bom yes)
  (on_board yes)
  (dnp no)
  (property "Reference" "R709" (at 96.52 115.57 0) (effects (font (size 1.27 1.27)) (justify left)))
  (property "Value" "10k" (at 96.52 118.11 0) (effects (font (size 1.27 1.27)) (justify left)))
  (property "Footprint" "Resistor_SMD:R_0603_1608Metric" (at 93.98 116.84 0) (effects (font (size 1.27 1.27)) (hide yes)))
  (property "Datasheet" "" (at 93.98 116.84 0) (effects (font (size 1.27 1.27)) (hide yes)))
  (property "Description" "" (at 93.98 116.84 0) (effects (font (size 1.27 1.27)) (hide yes)))
  (property "LCSC" "C25804" (at 93.98 116.84 0) (effects (font (size 1.27 1.27)) (hide yes)))
  (property "MPN" "0603WAF1002T5E" (at 93.98 116.84 0) (effects (font (size 1.27 1.27)) (hide yes)))
  (property "Assembly" "JLCPCB" (at 93.98 116.84 0) (effects (font (size 1.27 1.27)) (hide yes)))
  (property "Sim" "Rbsb" (at 96.52 120.65 0) (effects (font (size 1.27 1.27)) (justify left)))
  (pin "1")
  (pin "2"))
 (wire
  (pts (xy 111.76 113.03) (xy 111.76 110.49))
  (stroke (width 0) (type default)))
 (label "bsb"
  (at 111.76 110.49 90)
  (effects (font (size 1.27 1.27)) (justify left bottom)))
 (wire
  (pts (xy 111.76 120.65) (xy 111.76 123.19))
  (stroke (width 0) (type default)))
 (symbol
  (lib_id "power:GND")
  (at 111.76 123.19 0)
  (unit 1)
  (exclude_from_sim no)
  (in_bom yes)
  (on_board yes)
  (dnp no)
  (property "Reference" "#PWR07006" (at 111.76 127.254 0) (effects (font (size 1.27 1.27)) (hide yes)))
  (property "Value" "GND" (at 111.76 127.254 0) (effects (font (size 1.27 1.27)) (hide yes)))
  (property "Footprint" "" (at 111.76 127.254 0) (effects (font (size 1.27 1.27)) (hide yes)))
  (property "Datasheet" "" (at 111.76 127.254 0) (effects (font (size 1.27 1.27)) (hide yes)))
  (property "Description" "" (at 111.76 127.254 0) (effects (font (size 1.27 1.27)) (hide yes)))
  (pin "1"))
 (symbol
  (lib_id "Device:C")
  (at 111.76 116.84 0)
  (unit 1)
  (exclude_from_sim no)
  (in_bom yes)
  (on_board yes)
  (dnp no)
  (property "Reference" "C704" (at 114.3 115.57 0) (effects (font (size 1.27 1.27)) (justify left)))
  (property "Value" "10nF" (at 114.3 118.11 0) (effects (font (size 1.27 1.27)) (justify left)))
  (property "Footprint" "Capacitor_SMD:C_0603_1608Metric" (at 111.76 116.84 0) (effects (font (size 1.27 1.27)) (hide yes)))
  (property "Datasheet" "" (at 111.76 116.84 0) (effects (font (size 1.27 1.27)) (hide yes)))
  (property "Description" "" (at 111.76 116.84 0) (effects (font (size 1.27 1.27)) (hide yes)))
  (property "LCSC" "C57112" (at 111.76 116.84 0) (effects (font (size 1.27 1.27)) (hide yes)))
  (property "MPN" "0603B103K500NT" (at 111.76 116.84 0) (effects (font (size 1.27 1.27)) (hide yes)))
  (property "Assembly" "JLCPCB" (at 111.76 116.84 0) (effects (font (size 1.27 1.27)) (hide yes)))
  (property "Sim" "Cbsb" (at 114.3 120.65 0) (effects (font (size 1.27 1.27)) (justify left)))
  (pin "1")
  (pin "2"))
 (wire
  (pts (xy 154.94 119.38) (xy 154.94 116.84))
  (stroke (width 0) (type default)))
 (label "vfm"
  (at 154.94 116.84 90)
  (effects (font (size 1.27 1.27)) (justify left bottom)))
 (wire
  (pts (xy 147.32 124.46) (xy 137.16 124.46))
  (stroke (width 0) (type default)))
 (global_label "lo2"
  (shape bidirectional)
  (at 137.16 124.46 180)
  (fields_autoplaced yes)
  (effects (font (size 1.27 1.27)) (justify right))
  (property "Intersheetrefs" "${INTERSHEET_REFS}" (at 137.16 124.46 0) (effects (font (size 1.27 1.27)) (justify right) (hide yes))))
 (wire
  (pts (xy 154.94 129.54) (xy 154.94 132.08))
  (stroke (width 0) (type default)))
 (label "em1"
  (at 154.94 132.08 270)
  (effects (font (size 1.27 1.27)) (justify right bottom)))
 (symbol
  (lib_id "Transistor_BJT:Q_NPN_BEC")
  (at 152.4 124.46 0)
  (unit 1)
  (exclude_from_sim no)
  (in_bom yes)
  (on_board yes)
  (dnp no)
  (property "Reference" "Q703" (at 147.32 106.73 0) (effects (font (size 1.27 1.27)) (justify left)))
  (property "Value" "MMBT3904" (at 147.32 140.92 0) (effects (font (size 1.27 1.27)) (justify left)))
  (property "Footprint" "Package_TO_SOT_SMD:SOT-23" (at 152.4 124.46 0) (effects (font (size 1.27 1.27)) (hide yes)))
  (property "Datasheet" "" (at 152.4 124.46 0) (effects (font (size 1.27 1.27)) (hide yes)))
  (property "Description" "" (at 152.4 124.46 0) (effects (font (size 1.27 1.27)) (hide yes)))
  (property "LCSC" "C20526" (at 152.4 124.46 0) (effects (font (size 1.27 1.27)) (hide yes)))
  (property "MPN" "MMBT3904(RANGE:100-300)" (at 152.4 124.46 0) (effects (font (size 1.27 1.27)) (hide yes)))
  (property "Assembly" "JLCPCB" (at 152.4 124.46 0) (effects (font (size 1.27 1.27)) (hide yes)))
  (property "Sim" "Qs1" (at 147.32 143.46 0) (effects (font (size 1.27 1.27)) (justify left)))
  (pin "1")
  (pin "2")
  (pin "3"))
 (wire
  (pts (xy 182.88 127) (xy 182.88 116.84))
  (stroke (width 0) (type default)))
 (global_label "t5"
  (shape bidirectional)
  (at 182.88 116.84 90)
  (fields_autoplaced yes)
  (effects (font (size 1.27 1.27)) (justify left))
  (property "Intersheetrefs" "${INTERSHEET_REFS}" (at 182.88 116.84 0) (effects (font (size 1.27 1.27)) (justify left) (hide yes))))
 (wire
  (pts (xy 175.26 132.08) (xy 172.72 132.08))
  (stroke (width 0) (type default)))
 (label "bsb"
  (at 172.72 132.08 180)
  (effects (font (size 1.27 1.27)) (justify right bottom)))
 (wire
  (pts (xy 182.88 137.16) (xy 182.88 139.7))
  (stroke (width 0) (type default)))
 (label "em1"
  (at 182.88 139.7 270)
  (effects (font (size 1.27 1.27)) (justify right bottom)))
 (symbol
  (lib_id "Transistor_BJT:Q_NPN_BEC")
  (at 180.34 132.08 0)
  (unit 1)
  (exclude_from_sim no)
  (in_bom yes)
  (on_board yes)
  (dnp no)
  (property "Reference" "Q704" (at 175.26 107.83 0) (effects (font (size 1.27 1.27)) (justify left)))
  (property "Value" "MMBT3904" (at 175.26 148.54 0) (effects (font (size 1.27 1.27)) (justify left)))
  (property "Footprint" "Package_TO_SOT_SMD:SOT-23" (at 180.34 132.08 0) (effects (font (size 1.27 1.27)) (hide yes)))
  (property "Datasheet" "" (at 180.34 132.08 0) (effects (font (size 1.27 1.27)) (hide yes)))
  (property "Description" "" (at 180.34 132.08 0) (effects (font (size 1.27 1.27)) (hide yes)))
  (property "LCSC" "C20526" (at 180.34 132.08 0) (effects (font (size 1.27 1.27)) (hide yes)))
  (property "MPN" "MMBT3904(RANGE:100-300)" (at 180.34 132.08 0) (effects (font (size 1.27 1.27)) (hide yes)))
  (property "Assembly" "JLCPCB" (at 180.34 132.08 0) (effects (font (size 1.27 1.27)) (hide yes)))
  (property "Sim" "Qs2" (at 175.26 151.08 0) (effects (font (size 1.27 1.27)) (justify left)))
  (pin "1")
  (pin "2")
  (pin "3"))
 (wire
  (pts (xy 208.28 119.38) (xy 208.28 116.84))
  (stroke (width 0) (type default)))
 (label "vfm"
  (at 208.28 116.84 90)
  (effects (font (size 1.27 1.27)) (justify left bottom)))
 (wire
  (pts (xy 200.66 124.46) (xy 198.12 124.46))
  (stroke (width 0) (type default)))
 (label "bsb"
  (at 198.12 124.46 180)
  (effects (font (size 1.27 1.27)) (justify right bottom)))
 (wire
  (pts (xy 208.28 129.54) (xy 208.28 132.08))
  (stroke (width 0) (type default)))
 (label "em2"
  (at 208.28 132.08 270)
  (effects (font (size 1.27 1.27)) (justify right bottom)))
 (symbol
  (lib_id "Transistor_BJT:Q_NPN_BEC")
  (at 205.74 124.46 0)
  (unit 1)
  (exclude_from_sim no)
  (in_bom yes)
  (on_board yes)
  (dnp no)
  (property "Reference" "Q705" (at 200.66 106.73 0) (effects (font (size 1.27 1.27)) (justify left)))
  (property "Value" "MMBT3904" (at 200.66 140.92 0) (effects (font (size 1.27 1.27)) (justify left)))
  (property "Footprint" "Package_TO_SOT_SMD:SOT-23" (at 205.74 124.46 0) (effects (font (size 1.27 1.27)) (hide yes)))
  (property "Datasheet" "" (at 205.74 124.46 0) (effects (font (size 1.27 1.27)) (hide yes)))
  (property "Description" "" (at 205.74 124.46 0) (effects (font (size 1.27 1.27)) (hide yes)))
  (property "LCSC" "C20526" (at 205.74 124.46 0) (effects (font (size 1.27 1.27)) (hide yes)))
  (property "MPN" "MMBT3904(RANGE:100-300)" (at 205.74 124.46 0) (effects (font (size 1.27 1.27)) (hide yes)))
  (property "Assembly" "JLCPCB" (at 205.74 124.46 0) (effects (font (size 1.27 1.27)) (hide yes)))
  (property "Sim" "Qs3" (at 200.66 143.46 0) (effects (font (size 1.27 1.27)) (justify left)))
  (pin "1")
  (pin "2")
  (pin "3"))
 (wire
  (pts (xy 243.84 127) (xy 243.84 116.84))
  (stroke (width 0) (type default)))
 (global_label "t5"
  (shape bidirectional)
  (at 243.84 116.84 90)
  (fields_autoplaced yes)
  (effects (font (size 1.27 1.27)) (justify left))
  (property "Intersheetrefs" "${INTERSHEET_REFS}" (at 243.84 116.84 0) (effects (font (size 1.27 1.27)) (justify left) (hide yes))))
 (wire
  (pts (xy 236.22 132.08) (xy 226.06 132.08))
  (stroke (width 0) (type default)))
 (global_label "lo2"
  (shape bidirectional)
  (at 226.06 132.08 180)
  (fields_autoplaced yes)
  (effects (font (size 1.27 1.27)) (justify right))
  (property "Intersheetrefs" "${INTERSHEET_REFS}" (at 226.06 132.08 0) (effects (font (size 1.27 1.27)) (justify right) (hide yes))))
 (wire
  (pts (xy 243.84 137.16) (xy 243.84 139.7))
  (stroke (width 0) (type default)))
 (label "em2"
  (at 243.84 139.7 270)
  (effects (font (size 1.27 1.27)) (justify right bottom)))
 (symbol
  (lib_id "Transistor_BJT:Q_NPN_BEC")
  (at 241.3 132.08 0)
  (unit 1)
  (exclude_from_sim no)
  (in_bom yes)
  (on_board yes)
  (dnp no)
  (property "Reference" "Q706" (at 236.22 107.83 0) (effects (font (size 1.27 1.27)) (justify left)))
  (property "Value" "MMBT3904" (at 236.22 148.54 0) (effects (font (size 1.27 1.27)) (justify left)))
  (property "Footprint" "Package_TO_SOT_SMD:SOT-23" (at 241.3 132.08 0) (effects (font (size 1.27 1.27)) (hide yes)))
  (property "Datasheet" "" (at 241.3 132.08 0) (effects (font (size 1.27 1.27)) (hide yes)))
  (property "Description" "" (at 241.3 132.08 0) (effects (font (size 1.27 1.27)) (hide yes)))
  (property "LCSC" "C20526" (at 241.3 132.08 0) (effects (font (size 1.27 1.27)) (hide yes)))
  (property "MPN" "MMBT3904(RANGE:100-300)" (at 241.3 132.08 0) (effects (font (size 1.27 1.27)) (hide yes)))
  (property "Assembly" "JLCPCB" (at 241.3 132.08 0) (effects (font (size 1.27 1.27)) (hide yes)))
  (property "Sim" "Qs4" (at 236.22 151.08 0) (effects (font (size 1.27 1.27)) (justify left)))
  (pin "1")
  (pin "2")
  (pin "3"))
 (wire
  (pts (xy 254 110.49) (xy 254 107.95))
  (stroke (width 0) (type default)))
 (symbol
  (lib_id "power:VCC")
  (at 254 107.95 0)
  (unit 1)
  (exclude_from_sim no)
  (in_bom yes)
  (on_board yes)
  (dnp no)
  (property "Reference" "#PWR07007" (at 254 103.886 0) (effects (font (size 1.27 1.27)) (hide yes)))
  (property "Value" "VCC" (at 254 103.886 0) (effects (font (size 1.27 1.27))))
  (property "Footprint" "" (at 254 103.886 0) (effects (font (size 1.27 1.27)) (hide yes)))
  (property "Datasheet" "" (at 254 103.886 0) (effects (font (size 1.27 1.27)) (hide yes)))
  (property "Description" "" (at 254 103.886 0) (effects (font (size 1.27 1.27)) (hide yes)))
  (pin "1"))
 (wire
  (pts (xy 254 118.11) (xy 254 120.65))
  (stroke (width 0) (type default)))
 (label "vfm"
  (at 254 120.65 270)
  (effects (font (size 1.27 1.27)) (justify right bottom)))
 (symbol
  (lib_id "Device:R")
  (at 254 114.3 0)
  (unit 1)
  (exclude_from_sim no)
  (in_bom yes)
  (on_board yes)
  (dnp no)
  (property "Reference" "R710" (at 256.54 113.03 0) (effects (font (size 1.27 1.27)) (justify left)))
  (property "Value" "100R" (at 256.54 115.57 0) (effects (font (size 1.27 1.27)) (justify left)))
  (property "Footprint" "Resistor_SMD:R_0603_1608Metric" (at 254 114.3 0) (effects (font (size 1.27 1.27)) (hide yes)))
  (property "Datasheet" "" (at 254 114.3 0) (effects (font (size 1.27 1.27)) (hide yes)))
  (property "Description" "" (at 254 114.3 0) (effects (font (size 1.27 1.27)) (hide yes)))
  (property "LCSC" "C22775" (at 254 114.3 0) (effects (font (size 1.27 1.27)) (hide yes)))
  (property "MPN" "0603WAF1000T5E" (at 254 114.3 0) (effects (font (size 1.27 1.27)) (hide yes)))
  (property "Assembly" "JLCPCB" (at 254 114.3 0) (effects (font (size 1.27 1.27)) (hide yes)))
  (property "Sim" "Rfm" (at 256.54 118.11 0) (effects (font (size 1.27 1.27)) (justify left)))
  (pin "1")
  (pin "2"))
 (wire
  (pts (xy 271.78 113.03) (xy 271.78 110.49))
  (stroke (width 0) (type default)))
 (label "vfm"
  (at 271.78 110.49 90)
  (effects (font (size 1.27 1.27)) (justify left bottom)))
 (wire
  (pts (xy 271.78 120.65) (xy 271.78 123.19))
  (stroke (width 0) (type default)))
 (symbol
  (lib_id "power:GND")
  (at 271.78 123.19 0)
  (unit 1)
  (exclude_from_sim no)
  (in_bom yes)
  (on_board yes)
  (dnp no)
  (property "Reference" "#PWR07008" (at 271.78 127.254 0) (effects (font (size 1.27 1.27)) (hide yes)))
  (property "Value" "GND" (at 271.78 127.254 0) (effects (font (size 1.27 1.27)) (hide yes)))
  (property "Footprint" "" (at 271.78 127.254 0) (effects (font (size 1.27 1.27)) (hide yes)))
  (property "Datasheet" "" (at 271.78 127.254 0) (effects (font (size 1.27 1.27)) (hide yes)))
  (property "Description" "" (at 271.78 127.254 0) (effects (font (size 1.27 1.27)) (hide yes)))
  (pin "1"))
 (symbol
  (lib_id "Device:C")
  (at 271.78 116.84 0)
  (unit 1)
  (exclude_from_sim no)
  (in_bom yes)
  (on_board yes)
  (dnp no)
  (property "Reference" "C705" (at 274.32 115.57 0) (effects (font (size 1.27 1.27)) (justify left)))
  (property "Value" "100nF" (at 274.32 118.11 0) (effects (font (size 1.27 1.27)) (justify left)))
  (property "Footprint" "Capacitor_SMD:C_0603_1608Metric" (at 271.78 116.84 0) (effects (font (size 1.27 1.27)) (hide yes)))
  (property "Datasheet" "" (at 271.78 116.84 0) (effects (font (size 1.27 1.27)) (hide yes)))
  (property "Description" "" (at 271.78 116.84 0) (effects (font (size 1.27 1.27)) (hide yes)))
  (property "LCSC" "C14663" (at 271.78 116.84 0) (effects (font (size 1.27 1.27)) (hide yes)))
  (property "MPN" "CC0603KRX7R9BB104" (at 271.78 116.84 0) (effects (font (size 1.27 1.27)) (hide yes)))
  (property "Assembly" "JLCPCB" (at 271.78 116.84 0) (effects (font (size 1.27 1.27)) (hide yes)))
  (property "Sim" "Cfm" (at 274.32 120.65 0) (effects (font (size 1.27 1.27)) (justify left)))
  (pin "1")
  (pin "2"))
 (embedded_fonts no))
